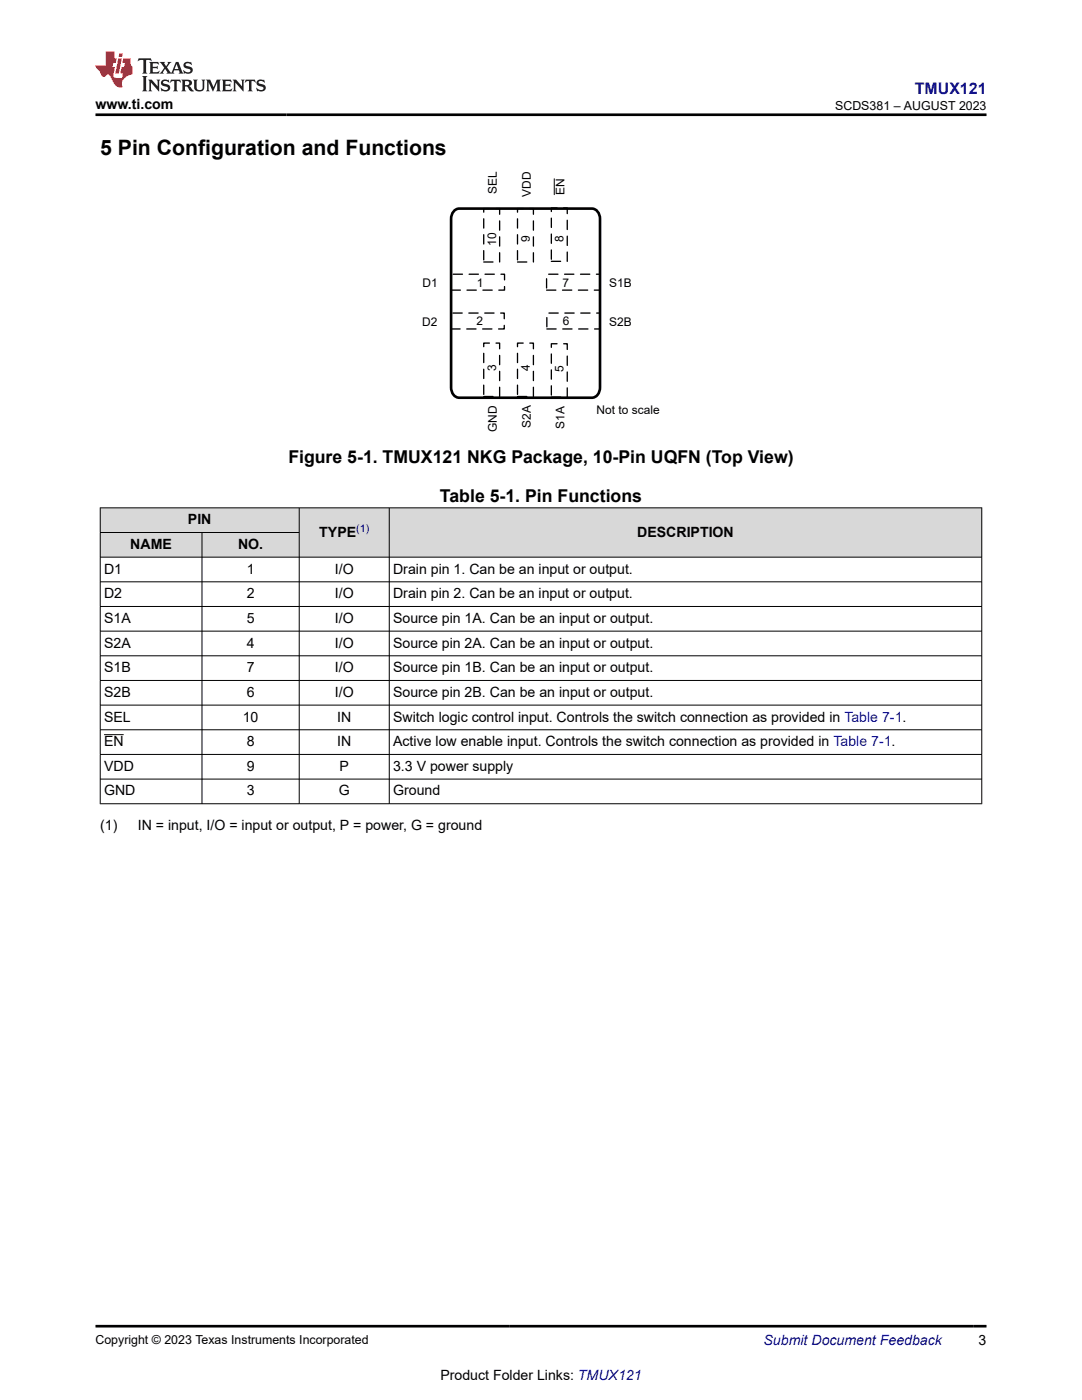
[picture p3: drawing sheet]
<svg xmlns="http://www.w3.org/2000/svg" width="216mm" height="279mm" viewBox="0 0 216 279" stroke-linecap="round" stroke-linejoin="round" font-family="sans-serif">
<path d="M103.3 41.6h3.1v10.7h-3.1z" fill="none" stroke="#000" stroke-width=".26" stroke-dasharray="1.9 1.3"/>
<path d="M110 41.5h3.2v10.7h-3.2z" fill-rule="evenodd" fill="#fff"/>
<path d="M110 41.5h3.2v10.7h-3.2z" fill="none" stroke="#000" stroke-width=".26" stroke-dasharray="1.9 1.3"/>
<path d="M96.5 41.6h3.2v10.7h-3.2z" fill-rule="evenodd" fill="#fff"/>
<path d="M96.5 41.6h3.2v10.7h-3.2z" fill="none" stroke="#000" stroke-width=".26" stroke-dasharray="1.9 1.3"/>
<path d="M109.1 54.7h10.6v3.2h-10.6z" fill-rule="evenodd" fill="#fff"/>
<path d="M109.1 54.7h10.6v3.2h-10.6z" fill="none" stroke="#000" stroke-width=".26" stroke-dasharray="1.9 1.3"/>
<path d="M109.1 62.5h10.7v3.2h-10.7z" fill-rule="evenodd" fill="#fff"/>
<path d="M109.1 62.5h10.7v3.2h-10.7z" fill="none" stroke="#000" stroke-width=".26" stroke-dasharray="1.9 1.3"/>
<path d="M103.3 68.5h3.1v10.6h-3.1z" fill-rule="evenodd" fill="#fff"/>
<path d="M103.3 68.5h3.1v10.6h-3.1z" fill="none" stroke="#000" stroke-width=".26" stroke-dasharray="1.9 1.3"/>
<path d="M110 68.6h3.2v10.7h-3.2z" fill-rule="evenodd" fill="#fff"/>
<path d="M110 68.6h3.2v10.7h-3.2z" fill="none" stroke="#000" stroke-width=".26" stroke-dasharray="1.9 1.3"/>
<path d="M96.5 68.5h3.2v10.6h-3.2z" fill-rule="evenodd" fill="#fff"/>
<path d="M96.5 68.5h3.2v10.6h-3.2z" fill="none" stroke="#000" stroke-width=".26" stroke-dasharray="1.9 1.3"/>
<path d="M90 54.7h10.7v3.2h-10.7z" fill-rule="evenodd" fill="#fff"/>
<path d="M90 54.7h10.7v3.2h-10.7z" fill="none" stroke="#000" stroke-width=".26" stroke-dasharray="1.9 1.3"/>
<path d="M90 62.5h10.6v3.2h-10.6z" fill-rule="evenodd" fill="#fff"/>
<path d="M90 62.5h10.6v3.2h-10.6z" fill="none" stroke="#000" stroke-width=".26" stroke-dasharray="1.9 1.3"/>
<path d="M90.5 42.2l.7-.5 .4-.1h26.5a1.87 1.87 0 0 1 1.6 2.1v33.6a1.87 1.87 0 0 1-1.6 2.1h-26.5a1.88 1.88 0 0 1-1.6-2.1v-33.6l.1-.6z" fill="none" stroke="#000" stroke-width=".53"/>
<path d="M110.6 35.7v3.1" fill="none" stroke="#000" stroke-width=".2"/>
<g fill="#d8d8d8">
<path d="M20 101.4h175.9v4.9h-175.9z" fill-rule="evenodd"/>
<path d="M20.1 101.4h39.5v4.8h-39.5z" fill-rule="evenodd"/>
<path d="M59.8 101.4h17.8v9.7h-17.8z" fill-rule="evenodd"/>
<path d="M77.7 101.4h118.1v9.7h-118.1z" fill-rule="evenodd"/>
<path d="M20.1 106.3h20.1v4.8h-20.1z" fill-rule="evenodd"/>
<path d="M40.4 106.3h19.2v4.8h-19.2z" fill-rule="evenodd"/>
</g>
<g fill="none" stroke="#000" stroke-width=".2">
<path d="M19.9 101.4h176.1M19.9 106.3h39.9M19.9 116.1h176.1M20 101.3v59.2M40.3 106.3v54.2M59.7 101.3v59.2M77.7 101.3v59.2M195.9 101.3v59.2M196 111.2h-176.1M19.9 121h176.1M19.9 126h176.1M19.9 130.9h176.1"/>
<path d="M19.9 135.8h176.1M19.9 140.7h176.1M19.9 145.6h176.1M19.9 150.6h176.1M19.9 155.5h176.1M20.8 146.6h3.9M19.9 160.4h176.1"/>
</g>
<path d="M27.7 11.6l-.2 .6 .5-.2h.6v.1v2.2l-.2 .4h1l-.2-.4v-2.2v-.1h.5l.5 .2-.1-.6zM29.8 12.4l.2 .3v1.6l-.2 .4h1.9l.1-.6a1.08 1.08 0 0 1-1.3 .2v-.7h.6l.4 .2v-.7l-.4 .2h-.6v-.5l.2-.2a1 1 0 0 1 1 .3l-.1-.5zM31.8 12.4l1 1.1-1 1.2h.9l-.2-.2 .4-.8 .5 .8-.2 .2h1.6l-.2-.2 .1-.5h1l.1 .5-.1 .2h.9l-.2-.4-.8-1.9h-.5l-1 2.1-.8-1.1 .9-1h-.8l.2 .2-.5 .6-.3-.6 .1-.2zM35.2 12.8l.4 1h-.8zM36.8 12.5a.65 .65 0 0 0-.2 .7 .65 .65 0 0 0 .6 .5l.7 .1 .1 .3a.79 .79 0 0 1-.7 .4 .79 .79 0 0 1-.7-.5l.1 .7 .2-.1a.93 .93 0 0 0 1.1 0 .93 .93 0 0 0 .4-.9 1.46 1.46 0 0 0-1.2-.6l-.1-.3a1.09 1.09 0 0 1 1.2 .2l-.2-.6-.1 .1-.6-.2zM28.4 15.2l.2 .4v2.2l-.2 .4h1l-.2-.4v-2.2l.2-.4zM29.6 15.9l.2 .4v1.5l-.2 .4h.8l-.3-.4v-1.3l1.7 1.8v-2l.2-.4h-.8l.2 .2 .1 1.1-1.2-1.3zM32.3 16a.65 .65 0 0 0-.2 .8 .65 .65 0 0 0 .7 .4l.6 .2 .1 .2a.79 .79 0 0 1-.7 .4 .79 .79 0 0 1-.7-.5l.1 .7 .2-.1a.93 .93 0 0 0 1.1 .1 .93 .93 0 0 0 .4-1 1.46 1.46 0 0 0-1.2-.5l-.1-.4a1.09 1.09 0 0 1 1.2 .2l-.2-.6-.1 .1-.6-.1zM34.1 15.9l-.1 .6a.63 .63 0 0 1 .7-.3l.1 1.6-.3 .4h1l-.2-.4v-1.6a.66 .66 0 0 1 .8 .3l-.1-.6zM36.2 15.9l.2 .4v1.5l-.2 .4h.9l-.2-.2v-.7h.5l.1 .2a.79 .79 0 0 0 1.2 .6l-1-.9a.61 .61 0 0 0 .6-.6 .61 .61 0 0 0-.5-.7zM36.9 16.2h.2a.47 .47 0 0 1 .5 .1 .47 .47 0 0 1 .1 .5l-.2 .1-.6 .1zM38.5 15.9l.2 .2a2.27 2.27 0 0 0 .4 2 1.04 1.04 0 0 0 1.7-.7v-1.3l.2-.2h-.8l.2 .4v1.1a.6 .6 0 0 1-.6 .6 .6 .6 0 0 1-.6-.6v-1.1l.3-.4zM41.1 15.9l.2 .4v1.5l-.2 .4h.7l-.2-.4v-1.4l.9 1.9 .8-1.9v1.4l-.2 .4h1l-.3-.4v-1.5l.3-.4h-.8l-.7 1.5-.7-1.5zM44.3 15.9l.2 .4v1.5l-.2 .4h1.9l.1-.6a1.09 1.09 0 0 1-1.3 .2v-.7h.6l.4 .2v-.6l-.4 .2h-.6v-.6l.2-.1a1.01 1.01 0 0 1 1 .3l-.1-.6zM46.4 15.9l.3 .4v1.5l-.3 .4h.8l-.2-.4v-1.3l1.6 1.8v-2l.2-.4h-.7l.2 .2v1.1l-1.2-1.3zM49 15.9l-.1 .6a.63 .63 0 0 1 .8-.3v1.6l-.3 .4h1l-.2-.4v-1.6a.66 .66 0 0 1 .8 .3l-.1-.6zM51.4 16a.65 .65 0 0 0-.2 .8 .65 .65 0 0 0 .6 .4l.6 .2 .2 .2a.79 .79 0 0 1-.8 .4 .79 .79 0 0 1-.6-.5l.1 .7 .2-.1a.93 .93 0 0 0 1 .1 .93 .93 0 0 0 .5-1 1.46 1.46 0 0 0-1.3-.5l-.1-.4a1.09 1.09 0 0 1 1.3 .2l-.2-.6-.2 .1-.5-.1z" fill="#231f20"/>
<path d="M21.1 10.3v2.7h-2.1l.1 .4 .9 1a.95 .95 0 0 0 .9 .9 .59 .59 0 0 1 .6-.4 .59 .59 0 0 1 .5 .3l.4 .8a1.59 1.59 0 0 0 2.1 1.4 1.61 1.61 0 0 1 1-2.3l1-.3-.1-1.5a1.59 1.59 0 0 1-.4-1.7h-1.4l-.2 .9h.5l-.1 .9h-.5l-.2 .9v.3l.4 .1-.2 .9h-.6a.73 .73 0 0 1-1.1-.7l.3-1.5h-.5l.2-.9h.5l.2-.9h-.5v-1.3zM23.6 11.6l-.6 3.1h.7l.6-3.1zM23.8 10.7l-.1 .6h.7l.1-.6z" fill="#ed1c24"/>
<path d="M19 22.9h177.8M19 264.7h177.8" fill="none" stroke="#000" stroke-width=".53"/>
<text font-size="4.2" x="20" y="30.9">5 Pin Configuration and Functions</text>
<g font-size="3.5">
<text x="57.5" y="92.4">Figure 5-1. TMUX121 NKG Package, 10-Pin UQFN (Top View)</text>
<text x="87.8" y="100.2">Table 5-1. Pin Functions</text>
</g>
<text font-size="3.2" fill="#00f" x="182.6" y="18.7">TMUX121</text>
<g font-size="2.8">
<text x="19" y="21.8">www.ti.com</text>
<text x="37.5" y="104.6">PIN</text>
<text x="63.7" y="107.1">TYPE</text>
<text x="127.1" y="107.1">DESCRIPTION</text>
<text x="26" y="109.5">NAME</text>
<text x="47.5" y="109.5">NO.</text>
<text x="20.8" y="119.4">D2</text>
<text x="20.8" y="114.5">D1</text>
<text x="49.2" y="114.5">1</text>
<text x="49.2" y="119.4">2</text>
<text x="66.8" y="114.5">I/O</text>
<text x="66.8" y="119.4">I/O</text>
<text x="78.4" y="114.5">Drain pin 1. Can be an input or output.</text>
<text x="78.4" y="119.4">Drain pin 2. Can be an input or output.</text>
<text x="20.8" y="124.3">S1A</text>
<text x="49.2" y="124.3">5</text>
<text x="66.8" y="124.3">I/O</text>
<text x="78.4" y="124.3">Source pin 1A. Can be an input or output.</text>
<text x="20.8" y="129.2">S2A</text>
<text x="49.2" y="129.2">4</text>
<text x="66.8" y="129.2">I/O</text>
<text x="78.4" y="129.2">Source pin 2A. Can be an input or output.</text>
<text x="20.8" y="134.2">S1B</text>
<text x="49.2" y="134.2">7</text>
<text x="66.8" y="134.2">I/O</text>
<text x="78.4" y="134.2">Source pin 1B. Can be an input or output.</text>
<text x="20.8" y="139.1">S2B</text>
<text x="20.8" y="144">SEL</text>
<text x="48.4" y="144">10</text>
<text x="49.2" y="139.1">6</text>
<text x="66.8" y="139.1">I/O</text>
<text x="67.3" y="144">IN</text>
<text x="78.4" y="139.1">Source pin 2B. Can be an input or output.</text>
<text x="78.4" y="144">Switch logic control input. Controls the switch connection as provided in Table 7-1.</text>
<text x="20.8" y="148.9">EN</text>
<text x="49.2" y="148.9">8</text>
<text x="67.3" y="148.9">IN</text>
<text x="78.4" y="148.9">Active low enable input. Controls the switch connection as provided in Table 7-1.</text>
<text x="20.8" y="153.8">VDD</text>
<text x="49.2" y="153.8">9</text>
<text x="67.8" y="153.8">P</text>
<text x="78.4" y="153.8">3.3 V power supply</text>
<text x="20.8" y="158.8">GND</text>
<text x="49.2" y="158.8">3</text>
<text x="67.6" y="158.8">G</text>
<text x="78.4" y="158.8">Ground</text>
<text x="20" y="165.6">(1)</text>
<text x="27.5" y="165.6">IN = input, I/O = input or output, P = power, G = ground</text>
<text x="195.3" y="268.5">3</text>
<text x="87.9" y="275.3">Product Folder Links: TMUX121</text>
</g>
<text font-size="2.8" fill="#00f" x="152.4" y="268.5">Submit Document Feedback</text>
<g font-size="2.5">
<text x="166.7" y="21.9">SCDS381 – AUGUST 2023</text>
<text x="19" y="268.2">Copyright © 2023 Texas Instruments Incorporated</text>
</g>
<g font-size="2.4">
<text x="99.2" y="38.7" transform="rotate(-90 99.2 38.7)">SEL</text>
<text x="105.9" y="39.2" transform="rotate(-90 105.9 39.2)">VDD</text>
<text x="112.7" y="39" transform="rotate(-90 112.7 39)">EN</text>
<text x="99" y="49.1" transform="rotate(-90 99 49.1)">10</text>
<text x="105.7" y="48.4" transform="rotate(-90 105.7 48.4)">9</text>
<text x="112.5" y="48.4" transform="rotate(-90 112.5 48.4)">8</text>
<text x="84.3" y="57.4">D1</text>
<text x="95.1" y="57.2">1</text>
<text x="112.2" y="57.2">7</text>
<text x="121.6" y="57.4">S1B</text>
<text x="84.3" y="65.1">D2</text>
<text x="95.1" y="64.9">2</text>
<text x="112.3" y="64.9">6</text>
<text x="121.6" y="65">S2B</text>
<text x="99" y="74" transform="rotate(-90 99 74)">3</text>
<text x="105.7" y="74" transform="rotate(-90 105.7 74)">4</text>
<text x="112.5" y="74.2" transform="rotate(-90 112.5 74.2)">5</text>
<text x="119.1" y="82.6">Not to scale</text>
<text x="99.2" y="86.2" transform="rotate(-90 99.2 86.2)">GND</text>
<text x="105.9" y="85.4" transform="rotate(-90 105.9 85.4)">S2A</text>
<text x="112.7" y="85.6" transform="rotate(-90 112.7 85.6)">S1A</text>
</g>
<text font-size="2.1" fill="#00f" x="71.1" y="106.1">(1)</text>
</svg>
